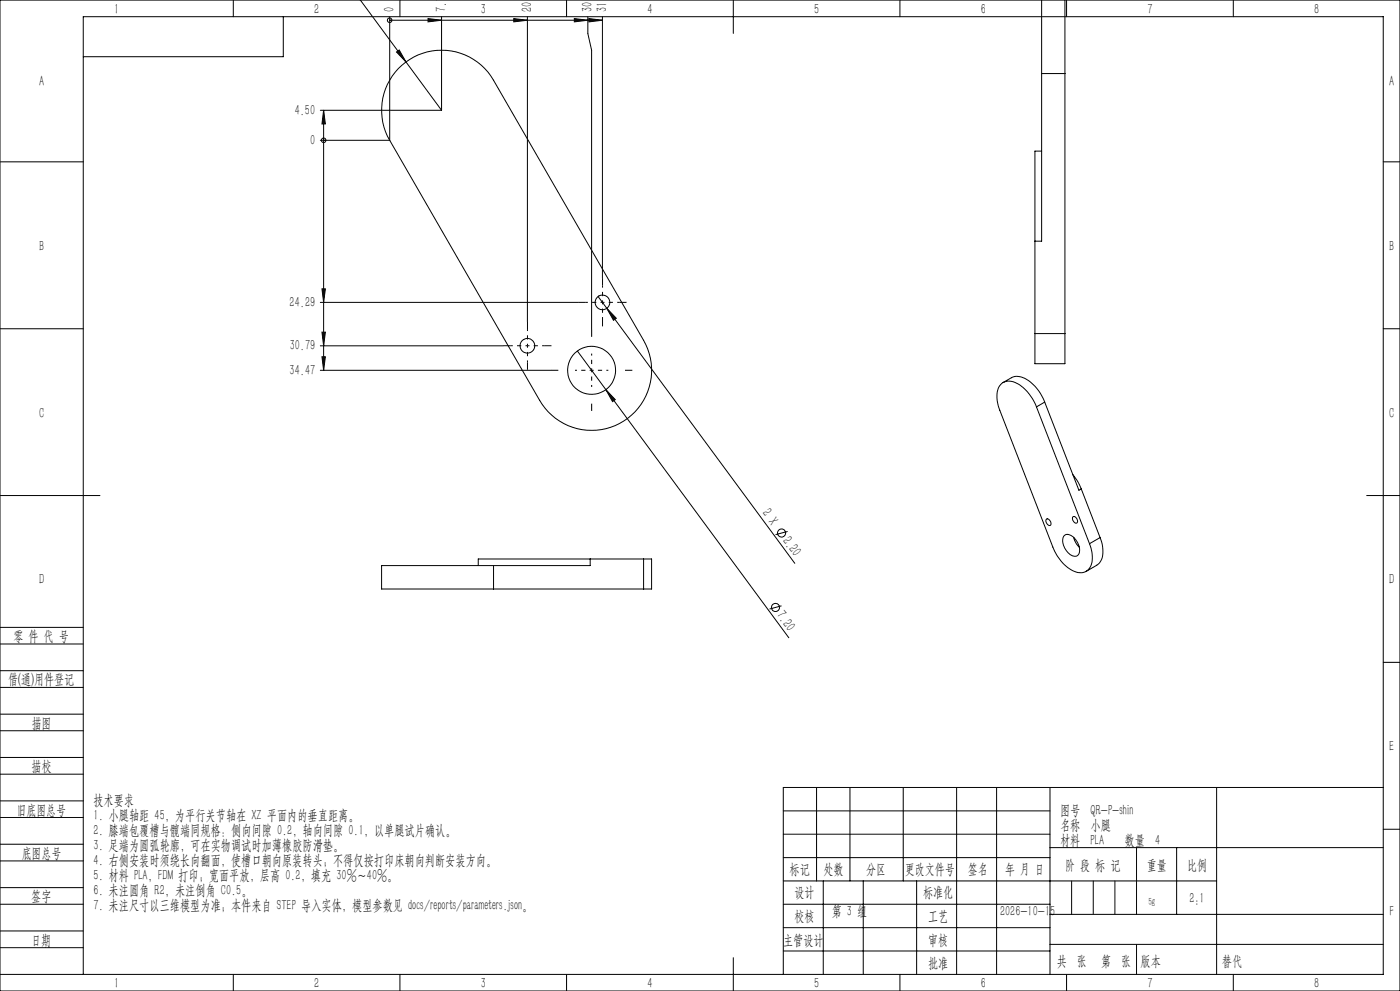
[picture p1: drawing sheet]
<svg xmlns="http://www.w3.org/2000/svg" width="420mm" height="297mm" viewBox="0 0 420 297" stroke-linecap="round" stroke-linejoin="round" font-family="sans-serif">
<g fill="none" stroke="#000" stroke-width=".3">
<path d="M108 -.1l24.5 33.2M312.5 0v22M319.5 -.1v22.1M0 0h420v297h-420zM70 0v5M85 5v12h-60M116.9 6.1h.1M116.9 5v37M116.9 6.1h63.8M119 15.6l.8-.6 2 3.6zM120 0v5M128.4 5.6l4.1 .5-4.1 .5z"/>
<path d="M132.5 5v28.1M154.1 5.6l4.1 .5-4.1 .5zM158.2 5v91.4M170 0v5M172.3 5.6l4.1 .5-4.1 .5zM176.4 5v5.1l1.1 5v83.7M176.7 5.6l4 .5-4 .5zM180.7 5v78.4M220 0v10M270 0v5M320 0v5M370 0v5"/>
<path d="M96.1 33.1h36.4M97.1 33.1l.5 4h-1zM97.1 33.1v77.9M119.5 20.6a18 18 0 0 1 28.6 3.5l45 77.9a18 18 0 0 1-6.6 24.6 18 18 0 0 1-24.6-6.6l-45-78a18 18 0 0 1 2.6-21.4zM312.5 22h7M312.5 22v50.3h-2M319.5 22v78M0 48.5h25M96.1 42h20.8M97.1 42h.1M312.5 45.3h-2v27M415 48.5h5"/>
<path d="M310.5 72.3v27.7M0 98.5h25M96.1 90.6h77.4M96.6 86.6h1l-.5 4zM96.6 99.6h1l-.5 4zM179.4 88.9l2.6 3.5M182 92.4l2.9 3-.9 .6zM182 92.4l56.4 76.4M310.5 100v9h9v-9M310.5 100h9M415 98.5h5M96.1 103.6h54.9"/>
<path d="M96.1 111h69.2M96.6 106.9h1l-.5 4.1zM173.2 105.2l8.6 11.6M181.8 116.8l2.8 3-.8 .6zM181.8 116.8l54.8 74.3M300.9 114.6l2.5-1.4a5.7 5.7 0 0 1 6.5 2 13.7 13.7 0 0 1 3.5 5.3M310.9 122a11.6 11.6 0 0 0-8-7.8 3.7 3.7 0 0 0-3.8 4.3l.1 1.8 .7 2.6 15.9 41a11.4 11.4 0 0 0 8 7.7 3.7 3.7 0 0 0 3.9-4.2l-.1-1.8-.8-2.7M310.9 122l15.9 40.9M313.4 120.5l-2.5 1.5M313.4 120.5l10.3 26.4 .7-.4M0 148.5h30M236.3 159.3l-3.6 .9"/>
<path d="M313.9 155.6a1.15 1.15 0 0 1 1.2 .6 1.15 1.15 0 0 1-.1 1.3 1.35 1.35 0 0 1-1.1-1.9zM321.8 154.9a1.14 1.14 0 0 1 1.3 .6 1.14 1.14 0 0 1-.1 1.3 1.39 1.39 0 0 1-1.2-1.9zM321.9 142.3l1.6 2.3 .9 1.9M324.4 146.5l5.6 14.6M410 148.5h10M148.1 169.5h-33.6v7h33.6M148.1 169.5v7M148.1 176.5h45M177.1 167.5h-33.6v2M177.1 167.5v2h-29M177.1 167.5h16M193.1 167.5h2.4v9h-2.4"/>
<path d="M193.1 167.5v9M319.2 160.7a2.25 2.25 0 0 1 3.3 .8 4 4 0 0 1 .9 4.9 2.57 2.57 0 0 1-3.5-1.4 4.1 4.1 0 0 1-.7-4.3zM322.1 161.1a5.5 5.5 0 0 0 1.7 2.9M330 161.1a7.8 7.8 0 0 1-.2 7.7l-3.9 2.4M330 161.1l-3.2 1.8M0 193h25M0 188h25M234.5 181.6l-3.6 .9M415 198.5h5M0 206h25M0 201h25M0 219h25"/>
<path d="M0 214h25M0 232h25M0 227h25M245 236v28M255 236v28M271 236v28M287 236v56M299 236v56M315 236v56M365 236v56M415 236h-180v56M0 245h25"/>
<path d="M0 240h25M0 258h25M0 253h25M235 243h80M235 250h80M235 257h80M315 254h100M341 254v20M353 254v20M415 248.5h5M0 271h25M0 266h25"/>
<path d="M0 279h25M235 271h80M235 264h130M235 278h80M247 264v28M259 264v28M275 264v28M315 274h100M0 284h25M0 292h415v-287h-390v287M70 292v5M120 292v5"/>
<path d="M170 292v5M220 287v10M235 285h80M270 292v5M315 283h100M320 292v5M370 292v5"/>
<circle cx="116.9" cy="6.1" r=".69"/>
<circle cx="97.1" cy="42" r=".69"/>
<circle cx="180.7" cy="90.6" r="2.21"/>
<circle cx="158.2" cy="103.6" r="2.19"/>
<circle cx="177.5" cy="111" r="7.2"/>
<circle cx="234.5" cy="159.8" r="1.21"/>
<circle cx="232.7" cy="182" r="1.21"/>
</g>
<path d="M321.5 264v10M328 264v10M334.5 264v10M341 283v9" fill="none" stroke="#0a0605" stroke-width=".3"/>
<path d="M119 15.6l.8-.6 2 3.6zM128.4 5.6l4.1 .5-4.1 .5zM154.1 5.6l4.1 .5-4.1 .5zM172.3 5.6l4.1 .5-4.1 .5zM176.7 5.6l4 .5-4 .5zM97.1 33.1l.5 4h-1zM96.6 86.6h1l-.5 4zM182 92.4l2.9 3-.9 .6zM96.6 99.6h1l-.5 4zM96.6 106.9h1l-.5 4.1zM181.8 116.8l2.8 3-.8 .6z" fill="#000"/>
<path d="M180.8 90.6v-5M180.8 90.6h-5M180.8 90.6v5M180.8 90.6h5M158.2 103.6v-5M158.2 103.6h-5M158.2 103.6v5M158.2 103.6h5M177.5 111v-5M177.5 111h-5M177.5 111v5M177.5 111h5" fill="none" stroke="#000" stroke-width=".3" stroke-dasharray="30.5 1.3 1.3 1.3" stroke-dashoffset="29.9" stroke-linecap="butt"/>
<path d="M158.2 98.6v-2.2M175.8 90.6h-2.2M180.8 85.6v-2.2M180.8 95.6v2.2M185.8 90.6h2.2M153.2 103.6h-2.2M158.2 108.6v2.2M163.2 103.6h2.2M167.5 111h-2.2M177.5 101v-2.2M187.5 111h2.2M177.5 121v2.2" fill="none" stroke="#000" stroke-width=".3" stroke-dasharray="30.5 1.3 1.3 1.3" stroke-linecap="butt"/>
<g font-size="4.4">
<text x="34.2" y="4.2">1</text>
<text x="94.2" y="4.2">2</text>
<text x="118.2" y="3.5" transform="rotate(-90 118.2 3.5)">0</text>
<text x="133.8" y="3.5" transform="rotate(-90 133.8 3.5)">7.7</text>
<text x="144.2" y="4.2">3</text>
<text x="159.5" y="3.5" transform="rotate(-90 159.5 3.5)">20.</text>
<text x="177.7" y="3.5" transform="rotate(-90 177.7 3.5)">30.</text>
<text x="182.1" y="3.5" transform="rotate(-90 182.1 3.5)">31.</text>
<text x="194.2" y="4.2">4</text>
<text x="244.2" y="4.2">5</text>
<text x="294.2" y="4.2">6</text>
<text x="344.2" y="4.2">7</text>
<text x="394.2" y="4.2">8</text>
<text x="11.7" y="25.9">A</text>
<text x="416.7" y="25.9">A</text>
<text x="88.4" y="34.3">4.50</text>
<text x="93" y="43.3">0</text>
<text x="11.7" y="75.1">B</text>
<text x="416.7" y="75.1">B</text>
<text x="86.9" y="91.9">24.29</text>
<text x="86.9" y="104.9">30.79</text>
<text x="86.9" y="112.3">34.47</text>
<text x="11.7" y="125.1">C</text>
<text x="416.7" y="125.1">C</text>
<text x="228.5" y="153.9" transform="rotate(54 228.5 153.9)">2 X</text>
<text x="234.6" y="162.1" transform="rotate(54 234.6 162.1)">2.20</text>
<text x="11.7" y="175.1">D</text>
<text x="416.7" y="175.1">D</text>
<text x="232.8" y="184.4" transform="rotate(54 232.8 184.4)">7.20</text>
<text x="4" y="192">零 件 代 号</text>
<text x="2.5" y="205.1">借(通)用件登记</text>
<text x="9.5" y="218.1">描图</text>
<text x="416.7" y="225.1">E</text>
<text x="9.5" y="231.1">描校</text>
<text x="5" y="244.2">旧底图总号</text>
<text x="28" y="241.1">技术要求</text>
<text x="28" y="245.6">1. 小腿轴距 45，为平行关节轴在 XZ 平面内的垂直距离。</text>
<text x="318" y="244.1">图号</text>
<text x="327.2" y="244.1">QR-P-shin</text>
<text x="28" y="250.1">2. 膝端包覆槽与髋端同规格：侧向间隙 0.2，轴向间隙 0.1，以单腿试片确认。</text>
<text x="318" y="248.6">名称 小腿</text>
<text x="6.5" y="257.2">底图总号</text>
<text x="28" y="254.6">3. 足端为圆弧轮廓，可在实物调试时加薄橡胶防滑垫。</text>
<text x="318" y="253.1">材料 PLA</text>
<text x="337.4" y="253.1">数量 4</text>
<text x="28" y="259.1">4. 右侧安装时须绕长向翻面，使槽口朝向原装转头；不得仅按打印床朝向判断安装方向。</text>
<text x="28" y="263.6">5. 材料 PLA，FDM 打印；宽面平放，层高 0.2，填充 30%～40%。</text>
<text x="236.9" y="261.9">标记</text>
<text x="247.1" y="261.9">处数</text>
<text x="259.9" y="261.9">分区</text>
<text x="271.5" y="261.9">更改文件号</text>
<text x="290.4" y="261.9">签名</text>
<text x="301.5" y="261.9">年 月 日</text>
<text x="319.5" y="260.6">阶 段 标 记</text>
<text x="344" y="260.6">重量</text>
<text x="356.1" y="260.6">比例</text>
<text x="28" y="268.1">6. 未注圆角 R2，未注倒角 C0.5。</text>
<text x="238.3" y="268.9">设计</text>
<text x="276.9" y="268.9">标准化</text>
<text x="9.4" y="270.1">签字</text>
<text x="28" y="272.6">7. 未注尺寸以三维模型为准；本件来自 STEP 导入实体，模型参数见 docs/reports/parameters.json。</text>
<text x="249.5" y="274.6">第 3 组</text>
<text x="300" y="274.6">2026-10-15</text>
<text x="356.8" y="270.7">2:1</text>
<text x="416.8" y="274.4">F</text>
<text x="238.3" y="276.1">校核</text>
<text x="278.4" y="276">工艺</text>
<text x="9.4" y="283.2">日期</text>
<text x="234.9" y="283.3">主管设计</text>
<text x="278.4" y="283.3">审核</text>
<text x="278.4" y="290.2">批准</text>
<text x="317.1" y="289.4">共 张</text>
<text x="330.3" y="289.4">第 张</text>
<text x="342.1" y="289.4">版本</text>
<text x="34.2" y="296.2">1</text>
<text x="94.2" y="296.2">2</text>
<text x="144.2" y="296.2">3</text>
<text x="194.2" y="296.2">4</text>
<text x="244.2" y="296.2">5</text>
<text x="294.2" y="296.2">6</text>
<text x="344.2" y="296.2">7</text>
<text x="394.2" y="296.2">8</text>
</g>
<text font-size="4.4" fill="#0a0605" x="366.6" y="289.4">替代</text>
<text font-size="3.1" x="344.5" y="271.1">5g</text>
</svg>
